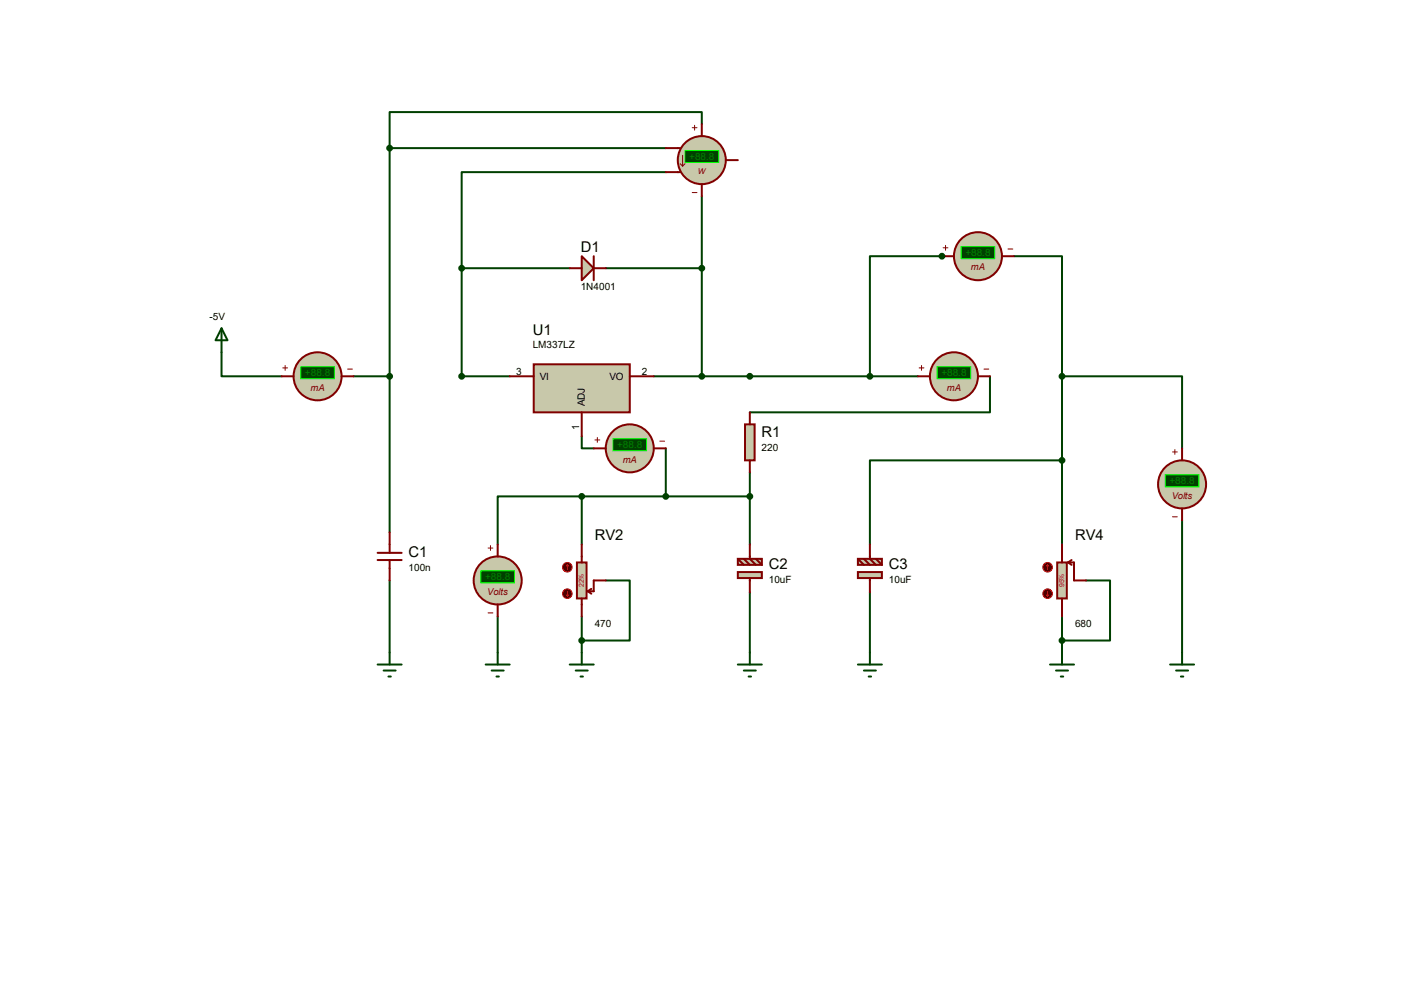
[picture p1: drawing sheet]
<svg xmlns="http://www.w3.org/2000/svg" width="297mm" height="210mm" viewBox="0 0 297 210" stroke-linecap="round" stroke-linejoin="round" font-family="sans-serif">
<path d="M82.4 79.6v33M158.6 79.6h25.4M158.6 99.9v15.2M250.1 110.1v27.9M82.4 122.8v15.2M158.6 125.3v12.7M184 125.3v12.7" fill="none" stroke="#004000" stroke-width=".42"/>
<circle cx="199.3" cy="54.2" r=".21" fill="#004000"/>
<g fill="none" stroke="#004000" stroke-width=".42">
<path d="M82.4 31.3v48.3h-7.6M82.4 31.3h58.4M140.8 36.4h-43.1v20.3M148.5 26.2v-2.5h-66.1v7.6M97.7 56.7v22.9h10.1M97.7 56.7h22.8M128.1 56.7h20.4M148.5 41.5v38.1M199.3 54.2h-15.3v25.4h10.2M214.5 54.2h10.2v25.4M46.9 74.5v5.1h12.7M138.3 79.6h20.3"/>
<path d="M209.4 79.6v7.6h-50.8M224.7 79.6h25.4v15.2M224.7 79.6v35.5M123.1 92.3v2.5h2.5M140.8 94.8v10.2M224.7 97.4h-40.7v17.7M123.1 105h-17.8v10.1M123.1 105v10.1M123.1 105h35.5M105.3 130.4v7.6M123.1 130.4v7.6M128.1 122.8h5.1v12.7h-10.1"/>
<path d="M224.7 130.4v7.6M229.7 122.8h5.1v12.7h-10.1"/>
</g>
<path d="M112.9 77h20.3v10.2h-20.3z" fill="#c8c8aa" stroke="#800000" stroke-width=".42"/>
<path d="M107.8 79.6h5.1M133.2 79.6h5.1M123.1 87.2v5.1M79.9 118.4h5.1M79.9 116.9h5.1M82.4 112.6v4.3M82.4 118.4v4.4" fill="none" stroke="#800000" stroke-width=".42"/>
<g fill="#c8c8aa" stroke="#800000" stroke-width=".42">
<path d="M156.1 121h5.1v1.3h-5.1z"/>
<path d="M156.1 118.2h5.1v1.3h-5.1z"/>
</g>
<path d="M156.1 118.2l1.3 1.3M157.4 118.2l1.2 1.3M158.6 115.1v3.1l1.3 1.3M159.9 118.2l1.3 1.3M158.6 122.3v3" fill="none" stroke="#800000" stroke-width=".42"/>
<g fill="#c8c8aa" stroke="#800000" stroke-width=".42">
<path d="M181.5 121h5.1v1.3h-5.1z"/>
<path d="M181.5 118.2h5.1v1.3h-5.1z"/>
</g>
<path d="M181.5 118.2l1.3 1.3M182.8 118.2l1.2 1.3M184 115.1v3.1l1.3 1.3M185.3 118.2l1.3 1.3M184 122.3v3" fill="none" stroke="#800000" stroke-width=".42"/>
<path d="M157.6 89.7h2v7.7h-2z" fill="#c8c8aa" stroke="#800000" stroke-width=".42"/>
<path d="M158.6 87.2v2.5M158.6 97.4v2.5" fill="none" stroke="#800000" stroke-width=".42"/>
<g fill="none" stroke="#004000" stroke-width=".42">
<path d="M46.9 69.4l1.2 2.6h-2.5zM46.9 69.4v5.1M82.4 138v2.5M123.1 138v2.5M158.6 138v2.5M184 138v2.5M224.7 138v2.5M79.9 140.5h5.1M81.2 141.8h2.5M82.2 143.1h.5M120.5 140.5h5.1M121.8 141.8h2.5"/>
<path d="M122.8 143.1h.5M156.1 140.5h5.1M157.4 141.8h2.5M158.4 143.1h.5M181.5 140.5h5.1M182.8 141.8h2.5M183.8 143.1h.5M222.1 140.5h5.1M223.4 141.8h2.5M224.4 143.1h.5"/>
</g>
<g fill="#004000" stroke="#004000" stroke-width=".42">
<circle cx="82.4" cy="79.6" r=".51"/>
<circle cx="158.6" cy="79.6" r=".51"/>
<circle cx="184" cy="79.6" r=".51"/>
<circle cx="158.6" cy="105" r=".51"/>
</g>
<circle cx="250.1" cy="102.4" r="5.1" fill="#c8c8aa" stroke="#800000" stroke-width=".42"/>
<path d="M248 95.6h1M248.5 95.1v1M248 109.3h1" fill="none" stroke="#800000" stroke-width=".21"/>
<path d="M246.5 100.4h7.1v2.6h-7.1z" fill="#004000" stroke="#0f0" stroke-width=".21"/>
<path d="M250.1 94.8v2.6M250.1 107.5v2.6" fill="none" stroke="#800000" stroke-width=".42"/>
<circle cx="206.9" cy="54.2" r="5.1" fill="#c8c8aa" stroke="#800000" stroke-width=".42"/>
<path d="M199.5 52.4h1M200 51.9v1M213.2 52.7h1" fill="none" stroke="#800000" stroke-width=".21"/>
<path d="M203.3 52.2h7.1v2.5h-7.1z" fill="#004000" stroke="#0f0" stroke-width=".21"/>
<path d="M199.3 54.2h2.5M212 54.2h2.5" fill="none" stroke="#800000" stroke-width=".42"/>
<path d="M250.1 138v2.5M247.5 140.5h5.1M248.8 141.8h2.5M249.8 143.1h.5" fill="none" stroke="#004000" stroke-width=".42"/>
<circle cx="199.3" cy="54.2" r=".51" fill="#004000" stroke="#004000" stroke-width=".42"/>
<path d="M223.6 119h2.1v7.6h-2.1z" fill="#c8c8aa" stroke="#800000" stroke-width=".42"/>
<path d="M224.7 115.1v3.9M225.9 119l.8 .5M225.9 119h1.3v3.8h2.5M226.7 118.4l-.8 .6M224.7 126.6v3.8" fill="none" stroke="#800000" stroke-width=".42"/>
<circle cx="221.6" cy="120" r="1.02" fill="#400000" stroke="#f00" stroke-width=".21"/>
<path d="M221.6 119.5l-.2 .2M221.6 119.5l.3 .2M221.6 119.5v1" fill="none" stroke="#f00" stroke-width=".21"/>
<circle cx="221.6" cy="125.6" r="1.02" fill="#400000" stroke="#f00" stroke-width=".21"/>
<path d="M221.4 125.8l.2 .3M221.6 125.1v1M221.9 125.8l-.3 .3" fill="none" stroke="#f00" stroke-width=".21"/>
<path d="M122 119h2.1v7.6h-2.1z" fill="#c8c8aa" stroke="#800000" stroke-width=".42"/>
<path d="M123.1 115.1v3.9M123.1 126.6v3.8M124.3 125.1l.8 .5M125.1 124.5l-.8 .6M128.1 122.8h-2.5v2.3h-1.3" fill="none" stroke="#800000" stroke-width=".42"/>
<circle cx="120" cy="120" r="1.02" fill="#400000" stroke="#f00" stroke-width=".21"/>
<path d="M120 119.5l-.2 .2M120 119.5l.3 .2M120 119.5v1" fill="none" stroke="#f00" stroke-width=".21"/>
<circle cx="120" cy="125.6" r="1.02" fill="#400000" stroke="#f00" stroke-width=".21"/>
<path d="M119.8 125.8l.2 .3M120 125.1v1M120.3 125.8l-.3 .3" fill="none" stroke="#f00" stroke-width=".21"/>
<g fill="#004000" stroke="#004000" stroke-width=".42">
<circle cx="224.7" cy="79.6" r=".51"/>
<circle cx="224.7" cy="135.5" r=".51"/>
<circle cx="123.1" cy="105" r=".51"/>
<circle cx="123.1" cy="135.5" r=".51"/>
</g>
<path d="M123.1 54.2l2.5 2.5-2.5 2.6z" fill="#c8c8aa" stroke="#800000" stroke-width=".42"/>
<path d="M120.5 56.7h2.6M125.6 54.2v5.1M125.6 56.7h2.5" fill="none" stroke="#800000" stroke-width=".42"/>
<g fill="#004000" stroke="#004000" stroke-width=".42">
<circle cx="148.5" cy="79.6" r=".51"/>
<circle cx="97.7" cy="79.6" r=".51"/>
<circle cx="224.7" cy="97.4" r=".51"/>
</g>
<circle cx="201.8" cy="79.6" r="5.1" fill="#c8c8aa" stroke="#800000" stroke-width=".42"/>
<path d="M194.4 77.8h1.1M194.9 77.3v1M208.2 78.1h1" fill="none" stroke="#800000" stroke-width=".21"/>
<path d="M198.2 77.6h7.2v2.5h-7.2z" fill="#004000" stroke="#0f0" stroke-width=".21"/>
<path d="M194.2 79.6h2.5M206.9 79.6h2.5" fill="none" stroke="#800000" stroke-width=".42"/>
<circle cx="133.2" cy="94.8" r="5.1" fill="#c8c8aa" stroke="#800000" stroke-width=".42"/>
<path d="M125.9 93h1M126.4 92.5v1.1M139.6 93.3h1" fill="none" stroke="#800000" stroke-width=".21"/>
<path d="M129.7 92.8h7.1v2.5h-7.1z" fill="#004000" stroke="#0f0" stroke-width=".21"/>
<path d="M125.6 94.8h2.5M138.3 94.8h2.5" fill="none" stroke="#800000" stroke-width=".42"/>
<circle cx="105.3" cy="122.8" r="5.1" fill="#c8c8aa" stroke="#800000" stroke-width=".42"/>
<path d="M103.3 115.9h1M103.8 115.4v1M103.3 129.6h1" fill="none" stroke="#800000" stroke-width=".21"/>
<path d="M101.7 120.7h7.1v2.6h-7.1z" fill="#004000" stroke="#0f0" stroke-width=".21"/>
<path d="M105.3 115.1v2.6M105.3 127.8v2.6" fill="none" stroke="#800000" stroke-width=".42"/>
<path d="M105.3 138v2.5M102.7 140.5h5.1M104 141.8h2.6M105 143.1h.5" fill="none" stroke="#004000" stroke-width=".42"/>
<circle cx="140.8" cy="105" r=".51" fill="#004000" stroke="#004000" stroke-width=".42"/>
<circle cx="67.2" cy="79.6" r="5.1" fill="#c8c8aa" stroke="#800000" stroke-width=".42"/>
<path d="M59.8 77.8h1M60.3 77.3v1M73.5 78.1h1" fill="none" stroke="#800000" stroke-width=".21"/>
<path d="M63.6 77.6h7.1v2.5h-7.1z" fill="#004000" stroke="#0f0" stroke-width=".21"/>
<path d="M59.6 79.6h2.5M72.3 79.6h2.5" fill="none" stroke="#800000" stroke-width=".42"/>
<circle cx="148.5" cy="33.9" r="5.1" fill="#c8c8aa" stroke="#800000" stroke-width=".42"/>
<path d="M146.4 27h1M146.9 26.5v1M146.4 40.7h1" fill="none" stroke="#800000" stroke-width=".21"/>
<path d="M144.9 31.8h7.1v2.6h-7.1z" fill="#004000" stroke="#0f0" stroke-width=".21"/>
<path d="M140.8 31.3h3.1M140.8 36.4h3.1M148.5 26.2v2.6M148.5 38.9v2.6M153.5 33.9h2.6" fill="none" stroke="#800000" stroke-width=".42"/>
<path d="M143.9 34.6l.5 .5M144.4 32.9v2.2M144.9 34.6l-.5 .5" fill="none" stroke="#800000" stroke-width=".21"/>
<g fill="#004000" stroke="#004000" stroke-width=".42">
<circle cx="97.7" cy="56.7" r=".51"/>
<circle cx="82.4" cy="31.3" r=".51"/>
<circle cx="148.5" cy="56.7" r=".51"/>
</g>
<g font-size="3.1">
<text x="122.9" y="53.3">D1</text>
<text x="112.7" y="70.8">U1</text>
<text x="161.1" y="92.4">R1</text>
<text x="86.4" y="117.8">C1</text>
<text x="125.8" y="114.3">RV2</text>
<text x="227.4" y="114.3">RV4</text>
<text x="162.6" y="120.3">C2</text>
<text x="188" y="120.3">C3</text>
</g>
<g font-size="2.1" fill="#008000">
<text x="145.8" y="33.9">+88.8</text>
<text x="204.2" y="54.2">+88.8</text>
<text x="64.5" y="79.6">+88.8</text>
<text x="199.1" y="79.6">+88.8</text>
<text x="130.6" y="94.8">+88.8</text>
<text x="247.4" y="102.4">+88.8</text>
<text x="102.6" y="122.8">+88.8</text>
</g>
<g font-size="2.1">
<text x="122.9" y="61.4">1N4001</text>
<text x="44.3" y="67.6">-5V</text>
<text x="112.7" y="73.7">LM337LZ</text>
<text x="109.2" y="79.2">3</text>
<text x="114.2" y="80.3">VI</text>
<text x="128.9" y="80.3">VO</text>
<text x="135.8" y="79.2">2</text>
<text x="123.7" y="85.9" transform="rotate(-90 123.7 85.9)">ADJ</text>
<text x="122.6" y="90.9" transform="rotate(-90 122.6 90.9)">1</text>
<text x="161.1" y="95.3">220</text>
<text x="86.4" y="120.7">100n</text>
<text x="162.6" y="123.2">10uF</text>
<text x="188" y="123.2">10uF</text>
<text x="125.8" y="132.5">470</text>
<text x="227.4" y="132.5">680</text>
</g>
<g font-size="2" fill="#800000">
<text x="205.4" y="57.2">mA</text>
<text x="65.7" y="82.6">mA</text>
<text x="200.3" y="82.6">mA</text>
<text x="131.7" y="97.8">mA</text>
<text x="247.9" y="105.5">Volts</text>
<text x="103.1" y="125.8">Volts</text>
</g>
<text font-size="1.7" fill="#800000" x="147.7" y="36.7">W</text>
<g font-size="1.4" fill="#c00000">
<text x="123.5" y="124.2" transform="rotate(-90 123.5 124.2)">22%</text>
<text x="225.1" y="124.2" transform="rotate(-90 225.1 124.2)">95%</text>
</g>
</svg>
